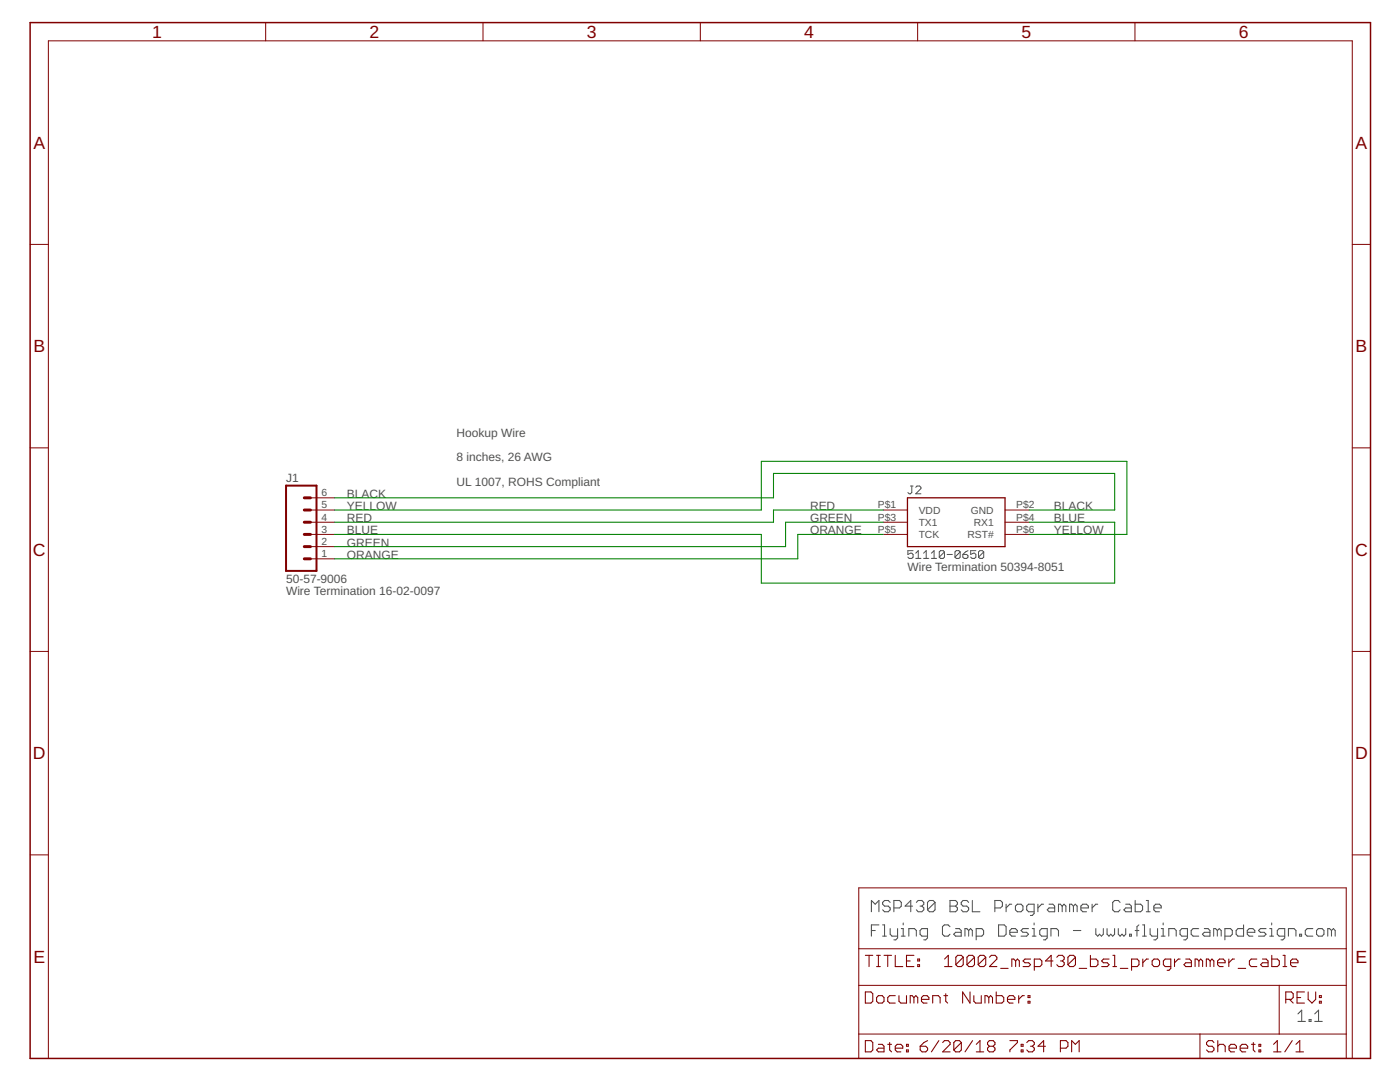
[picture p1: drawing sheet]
<?xml version="1.0" encoding="utf-8"?>
<!DOCTYPE eagle SYSTEM "eagle.dtd">
<eagle version="9.0.1">
<drawing>
<settings>
<setting alwaysvectorfont="no"/>
<setting keepoldvectorfont="yes"/>
<setting verticaltext="up"/>
</settings>
<grid distance="0.1" unitdist="inch" unit="inch" style="lines" multiple="1" display="no" altdistance="0.01" altunitdist="inch" altunit="inch"/>
<schematic xreflabel="%F%N/%S.%C%R" xrefpart="/%S.%C%R">
<libraries>
<library name="frames">
<symbols>
<symbol name="FRAME_A_L">
<frame x1="0" y1="0" x2="279.4" y2="215.9" columns="6" rows="5" layer="94" border-bottom="no"/>
</symbol>
<symbol name="DOCFIELD">
<wire x1="0" y1="0" x2="71.12" y2="0" width="0.1016" layer="94"/>
<wire x1="101.6" y1="15.24" x2="87.63" y2="15.24" width="0.1016" layer="94"/>
<wire x1="0" y1="0" x2="0" y2="5.08" width="0.1016" layer="94"/>
<wire x1="0" y1="5.08" x2="71.12" y2="5.08" width="0.1016" layer="94"/>
<wire x1="0" y1="5.08" x2="0" y2="15.24" width="0.1016" layer="94"/>
<wire x1="101.6" y1="15.24" x2="101.6" y2="5.08" width="0.1016" layer="94"/>
<wire x1="71.12" y1="5.08" x2="71.12" y2="0" width="0.1016" layer="94"/>
<wire x1="71.12" y1="5.08" x2="87.63" y2="5.08" width="0.1016" layer="94"/>
<wire x1="71.12" y1="0" x2="101.6" y2="0" width="0.1016" layer="94"/>
<wire x1="87.63" y1="15.24" x2="87.63" y2="5.08" width="0.1016" layer="94"/>
<wire x1="87.63" y1="15.24" x2="0" y2="15.24" width="0.1016" layer="94"/>
<wire x1="87.63" y1="5.08" x2="101.6" y2="5.08" width="0.1016" layer="94"/>
<wire x1="101.6" y1="5.08" x2="101.6" y2="0" width="0.1016" layer="94"/>
<wire x1="0" y1="15.24" x2="0" y2="22.86" width="0.1016" layer="94"/>
<wire x1="101.6" y1="35.56" x2="0" y2="35.56" width="0.1016" layer="94"/>
<wire x1="101.6" y1="35.56" x2="101.6" y2="22.86" width="0.1016" layer="94"/>
<wire x1="0" y1="22.86" x2="101.6" y2="22.86" width="0.1016" layer="94"/>
<wire x1="0" y1="22.86" x2="0" y2="35.56" width="0.1016" layer="94"/>
<wire x1="101.6" y1="22.86" x2="101.6" y2="15.24" width="0.1016" layer="94"/>
<text x="1.27" y="1.27" size="2.54" layer="94" font="vector">Date:</text>
<text x="12.7" y="1.27" size="2.54" layer="94" font="vector">&gt;LAST_DATE_TIME</text>
<text x="72.39" y="1.27" size="2.54" layer="94" font="vector">Sheet:</text>
<text x="86.36" y="1.27" size="2.54" layer="94" font="vector">&gt;SHEET</text>
<text x="88.9" y="11.43" size="2.54" layer="94" font="vector">REV:</text>
<text x="1.27" y="19.05" size="2.54" layer="94" font="vector">TITLE:</text>
<text x="1.27" y="11.43" size="2.54" layer="94" font="vector">Document Number:</text>
<text x="17.78" y="19.05" size="2.54" layer="94" font="vector">&gt;DRAWING_NAME</text>
</symbol>
</symbols>
<devicesets>
<deviceset name="FRAME_A_L" prefix="FRAME" uservalue="yes">
<gates>
<gate name="G$1" symbol="FRAME_A_L" x="0" y="0" addlevel="always"/>
<gate name="G$2" symbol="DOCFIELD" x="172.72" y="0" addlevel="always"/>
</gates>
<devices>
<device name="">
<technologies>
<technology name=""/>
</technologies>
</device>
</devices>
</deviceset>
</devicesets>
</library>
<library name="berkeley-epic">
<symbols>
<symbol name="EPIC-PROG-PORT">
<wire x1="-10.16" y1="5.08" x2="-10.16" y2="-5.08" width="0.254" layer="94"/>
<wire x1="-10.16" y1="-5.08" x2="10.16" y2="-5.08" width="0.254" layer="94"/>
<wire x1="10.16" y1="-5.08" x2="10.16" y2="5.08" width="0.254" layer="94"/>
<wire x1="10.16" y1="5.08" x2="-10.16" y2="5.08" width="0.254" layer="94"/>
<text x="-10.16" y="5.842" size="1.778" layer="95" font="vector">&gt;NAME</text>
<text x="-10.16" y="-7.62" size="1.778" layer="96" font="vector">&gt;VALUE</text>
<pin name="VDD" x="-15.24" y="2.54" length="middle"/>
<pin name="TX1" x="-15.24" y="0" length="middle"/>
<pin name="TCK" x="-15.24" y="-2.54" length="middle"/>
<pin name="RST#" x="15.24" y="-2.54" length="middle" rot="R180"/>
<pin name="RX1" x="15.24" y="0" length="middle" rot="R180"/>
<pin name="GND" x="15.24" y="2.54" length="middle" rot="R180"/>
</symbol>
</symbols>
<devicesets>
<deviceset name="EPIC-PROG-PORT" prefix="J">
<gates>
<gate name="G$1" symbol="EPIC-PROG-PORT" x="0" y="0"/>
</gates>
<devices>
<device name="" package="HEADER2X3X2MM">
<connects>
<connect gate="G$1" pin="GND" pad="P$2"/>
<connect gate="G$1" pin="RST#" pad="P$6"/>
<connect gate="G$1" pin="RX1" pad="P$4"/>
<connect gate="G$1" pin="TCK" pad="P$5"/>
<connect gate="G$1" pin="TX1" pad="P$3"/>
<connect gate="G$1" pin="VDD" pad="P$1"/>
</connects>
<technologies>
<technology name=""/>
</technologies>
</device>
</devices>
</deviceset>
</devicesets>
</library>
<library name="flying_camp_design">
<symbols>
<symbol name="50-57-9006">
<wire x1="1.27" y1="-7.62" x2="-5.08" y2="-7.62" width="0.4064" layer="94"/>
<wire x1="-1.27" y1="0" x2="0" y2="0" width="0.6096" layer="94"/>
<wire x1="-1.27" y1="-2.54" x2="0" y2="-2.54" width="0.6096" layer="94"/>
<wire x1="-1.27" y1="-5.08" x2="0" y2="-5.08" width="0.6096" layer="94"/>
<wire x1="-5.08" y1="10.16" x2="-5.08" y2="-7.62" width="0.4064" layer="94"/>
<wire x1="1.27" y1="-7.62" x2="1.27" y2="10.16" width="0.4064" layer="94"/>
<wire x1="-5.08" y1="10.16" x2="1.27" y2="10.16" width="0.4064" layer="94"/>
<wire x1="-1.27" y1="5.08" x2="0" y2="5.08" width="0.6096" layer="94"/>
<wire x1="-1.27" y1="2.54" x2="0" y2="2.54" width="0.6096" layer="94"/>
<wire x1="-1.27" y1="7.62" x2="0" y2="7.62" width="0.6096" layer="94"/>
<text x="-5.08" y="-10.16" size="1.778" layer="96">&gt;VALUE</text>
<text x="-5.08" y="10.922" size="1.778" layer="95">&gt;NAME</text>
<pin name="1" x="5.08" y="-5.08" visible="pad" length="middle" direction="pas" swaplevel="1" rot="R180"/>
<pin name="2" x="5.08" y="-2.54" visible="pad" length="middle" direction="pas" swaplevel="1" rot="R180"/>
<pin name="3" x="5.08" y="0" visible="pad" length="middle" direction="pas" swaplevel="1" rot="R180"/>
<pin name="4" x="5.08" y="2.54" visible="pad" length="middle" direction="pas" swaplevel="1" rot="R180"/>
<pin name="5" x="5.08" y="5.08" visible="pad" length="middle" direction="pas" swaplevel="1" rot="R180"/>
<pin name="6" x="5.08" y="7.62" visible="pad" length="middle" direction="pas" swaplevel="1" rot="R180"/>
</symbol>
</symbols>
<devicesets>
<deviceset name="50-57-9006" prefix="JP" uservalue="yes">
<gates>
<gate name="G$1" symbol="50-57-9006" x="-2.54" y="0"/>
</gates>
<devices>
<device name="" package="50-57-9006">
<connects>
<connect gate="G$1" pin="1" pad="1"/>
<connect gate="G$1" pin="2" pad="2"/>
<connect gate="G$1" pin="3" pad="3"/>
<connect gate="G$1" pin="4" pad="4"/>
<connect gate="G$1" pin="5" pad="5"/>
<connect gate="G$1" pin="6" pad="6"/>
</connects>
<technologies>
<technology name=""/>
</technologies>
</device>
</devices>
</deviceset>
</devicesets>
</library>
</libraries>
<attributes>
</attributes>
<variantdefs>
</variantdefs>
<classes>
<class number="0" name="default" width="0" drill="0">
</class>
</classes>
<parts>
<part name="FRAME1" library="frames" deviceset="FRAME_A_L" device=""/>
<part name="J2" library="berkeley-epic" deviceset="EPIC-PROG-PORT" device="" value="51110-0650"/>
<part name="J1" library="flying_camp_design" deviceset="50-57-9006" device="" value="50-57-9006"/>
</parts>
<sheets>
<sheet>
<plain>
<text x="175.26" y="30.48" size="2.54" layer="97" font="vector">MSP430 BSL Programmer Cable</text>
<text x="175.26" y="25.4" size="2.54" layer="97" font="vector">Flying Camp Design - www.flyingcampdesign.com</text>
<text x="88.9" y="119.38" size="1.778" layer="97">UL 1007, ROHS Compliant</text>
<text x="88.9" y="124.46" size="1.778" layer="97">8 inches, 26 AWG</text>
<text x="53.34" y="96.52" size="1.778" layer="97">Wire Termination 16-02-0097</text>
<text x="182.88" y="101.6" size="1.778" layer="97">Wire Termination 50394-8051</text>
<text x="88.9" y="129.54" size="1.778" layer="97">Hookup Wire</text>
<text x="264.16" y="7.62" size="2.54" layer="97" font="vector">1.1</text>
</plain>
<instances>
<instance part="FRAME1" gate="G$1" x="0" y="0"/>
<instance part="FRAME1" gate="G$2" x="172.72" y="0"/>
<instance part="J2" gate="G$1" x="193.04" y="111.76"/>
<instance part="J1" gate="G$1" x="58.42" y="109.22"/>
</instances>
<busses>
</busses>
<nets>
<net name="BLACK" class="0">
<segment>
<wire x1="208.28" y1="114.3" x2="226.06" y2="114.3" width="0.2032" layer="91"/>
<wire x1="226.06" y1="114.3" x2="226.06" y2="121.92" width="0.2032" layer="91"/>
<wire x1="226.06" y1="121.92" x2="154.94" y2="121.92" width="0.2032" layer="91"/>
<wire x1="154.94" y1="121.92" x2="154.94" y2="116.84" width="0.2032" layer="91"/>
<wire x1="154.94" y1="116.84" x2="63.5" y2="116.84" width="0.2032" layer="91"/>
<label x="66.04" y="116.84" size="1.778" layer="95"/>
<label x="213.36" y="114.3" size="1.778" layer="95"/>
<pinref part="J2" gate="G$1" pin="GND"/>
<pinref part="J1" gate="G$1" pin="6"/>
</segment>
</net>
<net name="YELLOW" class="0">
<segment>
<wire x1="208.28" y1="109.22" x2="228.6" y2="109.22" width="0.2032" layer="91"/>
<wire x1="228.6" y1="109.22" x2="228.6" y2="124.46" width="0.2032" layer="91"/>
<wire x1="228.6" y1="124.46" x2="152.4" y2="124.46" width="0.2032" layer="91"/>
<wire x1="152.4" y1="124.46" x2="152.4" y2="114.3" width="0.2032" layer="91"/>
<wire x1="152.4" y1="114.3" x2="63.5" y2="114.3" width="0.2032" layer="91"/>
<label x="66.04" y="114.3" size="1.778" layer="95"/>
<label x="213.36" y="109.22" size="1.778" layer="95"/>
<pinref part="J2" gate="G$1" pin="RST#"/>
<pinref part="J1" gate="G$1" pin="5"/>
</segment>
</net>
<net name="RED" class="0">
<segment>
<wire x1="63.5" y1="111.76" x2="154.94" y2="111.76" width="0.2032" layer="91"/>
<wire x1="154.94" y1="111.76" x2="154.94" y2="114.3" width="0.2032" layer="91"/>
<wire x1="154.94" y1="114.3" x2="177.8" y2="114.3" width="0.2032" layer="91"/>
<label x="66.04" y="111.76" size="1.778" layer="95"/>
<label x="162.56" y="114.3" size="1.778" layer="95"/>
<pinref part="J2" gate="G$1" pin="VDD"/>
<pinref part="J1" gate="G$1" pin="4"/>
</segment>
</net>
<net name="BLUE" class="0">
<segment>
<wire x1="63.5" y1="109.22" x2="152.4" y2="109.22" width="0.2032" layer="91"/>
<wire x1="152.4" y1="109.22" x2="152.4" y2="99.06" width="0.2032" layer="91"/>
<wire x1="152.4" y1="99.06" x2="226.06" y2="99.06" width="0.2032" layer="91"/>
<wire x1="226.06" y1="99.06" x2="226.06" y2="111.76" width="0.2032" layer="91"/>
<wire x1="226.06" y1="111.76" x2="208.28" y2="111.76" width="0.2032" layer="91"/>
<label x="66.04" y="109.22" size="1.778" layer="95"/>
<label x="213.36" y="111.76" size="1.778" layer="95"/>
<pinref part="J2" gate="G$1" pin="RX1"/>
<pinref part="J1" gate="G$1" pin="3"/>
</segment>
</net>
<net name="GREEN" class="0">
<segment>
<wire x1="177.8" y1="111.76" x2="157.48" y2="111.76" width="0.2032" layer="91"/>
<wire x1="157.48" y1="111.76" x2="157.48" y2="106.68" width="0.2032" layer="91"/>
<wire x1="157.48" y1="106.68" x2="63.5" y2="106.68" width="0.2032" layer="91"/>
<label x="66.04" y="106.68" size="1.778" layer="95"/>
<label x="162.56" y="111.76" size="1.778" layer="95"/>
<pinref part="J2" gate="G$1" pin="TX1"/>
<pinref part="J1" gate="G$1" pin="2"/>
</segment>
</net>
<net name="ORANGE" class="0">
<segment>
<wire x1="63.5" y1="104.14" x2="160.02" y2="104.14" width="0.2032" layer="91"/>
<wire x1="160.02" y1="104.14" x2="160.02" y2="109.22" width="0.2032" layer="91"/>
<wire x1="160.02" y1="109.22" x2="177.8" y2="109.22" width="0.2032" layer="91"/>
<label x="66.04" y="104.14" size="1.778" layer="95"/>
<label x="162.56" y="109.22" size="1.778" layer="95"/>
<pinref part="J2" gate="G$1" pin="TCK"/>
<pinref part="J1" gate="G$1" pin="1"/>
</segment>
</net>
</nets>
</sheet>
</sheets>
</schematic>
</drawing>
</eagle>
